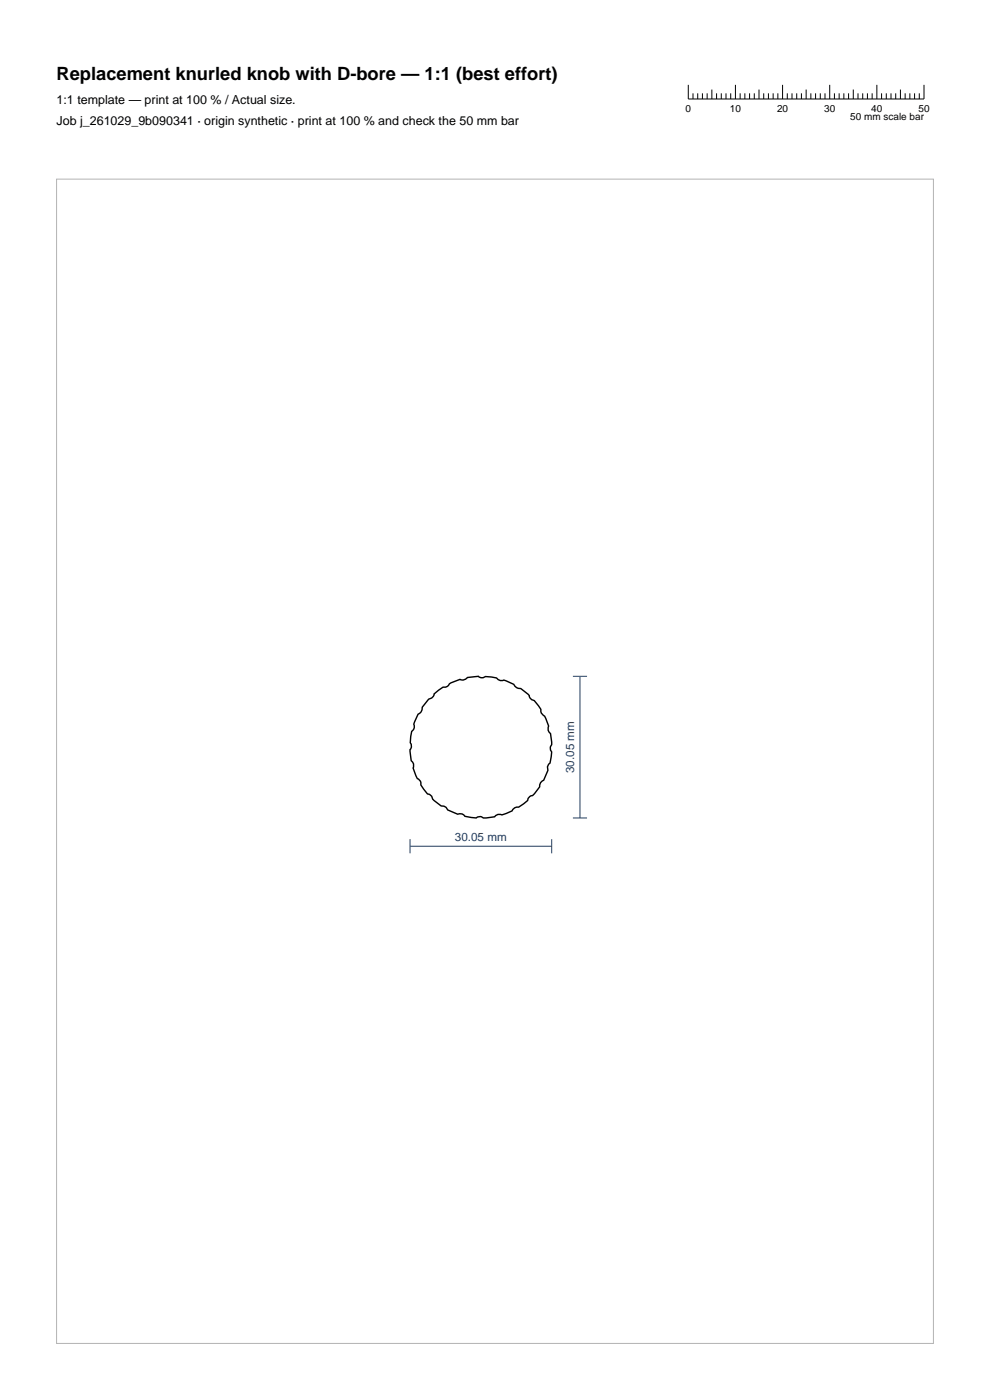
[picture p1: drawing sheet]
<svg xmlns="http://www.w3.org/2000/svg" width="210mm" height="297mm" viewBox="0 0 210 297" stroke-linecap="round" stroke-linejoin="round" font-family="sans-serif">
<g fill="none" stroke="#000" stroke-width=".21">
<path d="M146 18v3h50v-3M147 19.8v1.2M148 19.8v1.2M149 19.8v1.2M150 19.8v1.2M151 19v2M152 19.8v1.2M153 19.8v1.2M154 19.8v1.2M155 19.8v1.2M156 18v3M157 19.8v1.2"/>
<path d="M158 19.8v1.2M159 19.8v1.2M160 19.8v1.2M161 19v2M162 19.8v1.2M163 19.8v1.2M164 19.8v1.2M165 19.8v1.2M166 18v3M167 19.8v1.2M168 19.8v1.2M169 19.8v1.2"/>
<path d="M170 19.8v1.2M171 19v2M172 19.8v1.2M173 19.8v1.2M174 19.8v1.2M175 19.8v1.2M176 18v3M177 19.8v1.2M178 19.8v1.2M179 19.8v1.2M180 19.8v1.2M181 19v2"/>
<path d="M182 19.8v1.2M183 19.8v1.2M184 19.8v1.2M185 19.8v1.2M186 18v3M187 19.8v1.2M188 19.8v1.2M189 19.8v1.2M190 19.8v1.2M191 19v2M192 19.8v1.2M193 19.8v1.2"/>
<path d="M194 19.8v1.2M195 19.8v1.2"/>
</g>
<path d="M90.9 148.3l.7-.2 .3-.4 .2-.5 1.9-1.4a1.15 1.15 0 0 0 1.3-.7l2.3-1a1.21 1.21 0 0 0 1.6-.4l2.3-.2a1.09 1.09 0 0 0 1.5 0l2.3 .3a1.2 1.2 0 0 0 1.6 .5 3.6 3.6 0 0 1 2.7 1.6 3.5 3.5 0 0 1 2.7 1.7 1.11 1.11 0 0 0 1 1l1.4 1.9a1.29 1.29 0 0 0 .8 1.4l.9 2.1a1.24 1.24 0 0 0 .4 1.6l.2 2.4a1.13 1.13 0 0 0 0 1.5l-.3 2.4-.6 .8 .1 .7-.9 2.1a1.28 1.28 0 0 0-.8 1.4l-1.5 1.9a1.08 1.08 0 0 0-1.1 1l-1.9 1.4a1.26 1.26 0 0 0-1.4 .8l-2.1 .9a1.19 1.19 0 0 0-1.6 .4l-2.4 .2a1.08 1.08 0 0 0-1.5 0l-2.4-.3a1.19 1.19 0 0 0-1.5-.5l-2.1-.9-.4-.5-.4-.3a3.2 3.2 0 0 1-2.6-2.1l-.5-.4-.4-.1-1.4-1.9a1.14 1.14 0 0 0-.8-1.3l-.9-2.3a1.19 1.19 0 0 0-.4-1.5l-.2-2.4a1.04 1.04 0 0 0 0-1.4l.3-2.4a1.2 1.2 0 0 0 .5-1.6l.9-2.1a1.41 1.41 0 0 0 .9-1.5z" fill="none" stroke="#000" stroke-width=".3"/>
<path d="M121.5 143.5h3M123 143.5v30M87 179.5h30M87 178v3M117 178v3M121.5 173.5h3" fill="none" stroke="#1f3b5e" stroke-width=".21"/>
<path d="M12 38h186v247h-186z" fill="none" stroke="#b3b3b3" stroke-width=".21"/>
<text font-size="3.9" x="12" y="17">Replacement knurled knob with D-bore — 1:1 (best effort)</text>
<g font-size="2.6">
<text x="12" y="22">1:1 template — print at 100 % / Actual size.</text>
<text x="12" y="26.5">Job j_261029_9b090341 · origin synthetic · print at 100 % and check the 50 mm bar</text>
</g>
<g font-size="2.5" fill="#1f3b5e">
<text x="121.8" y="164" transform="rotate(-90 121.8 164)">30.05 mm</text>
<text x="96.5" y="178.3">30.05 mm</text>
</g>
<g font-size="2.1">
<text x="145.4" y="23.8">0</text>
<text x="154.8" y="23.8">10</text>
<text x="164.8" y="23.8">20</text>
<text x="174.8" y="23.8">30</text>
<text x="184.8" y="23.8">40</text>
<text x="194.8" y="23.8">50</text>
<text x="180.4" y="25.5">50 mm scale bar</text>
</g>
</svg>
